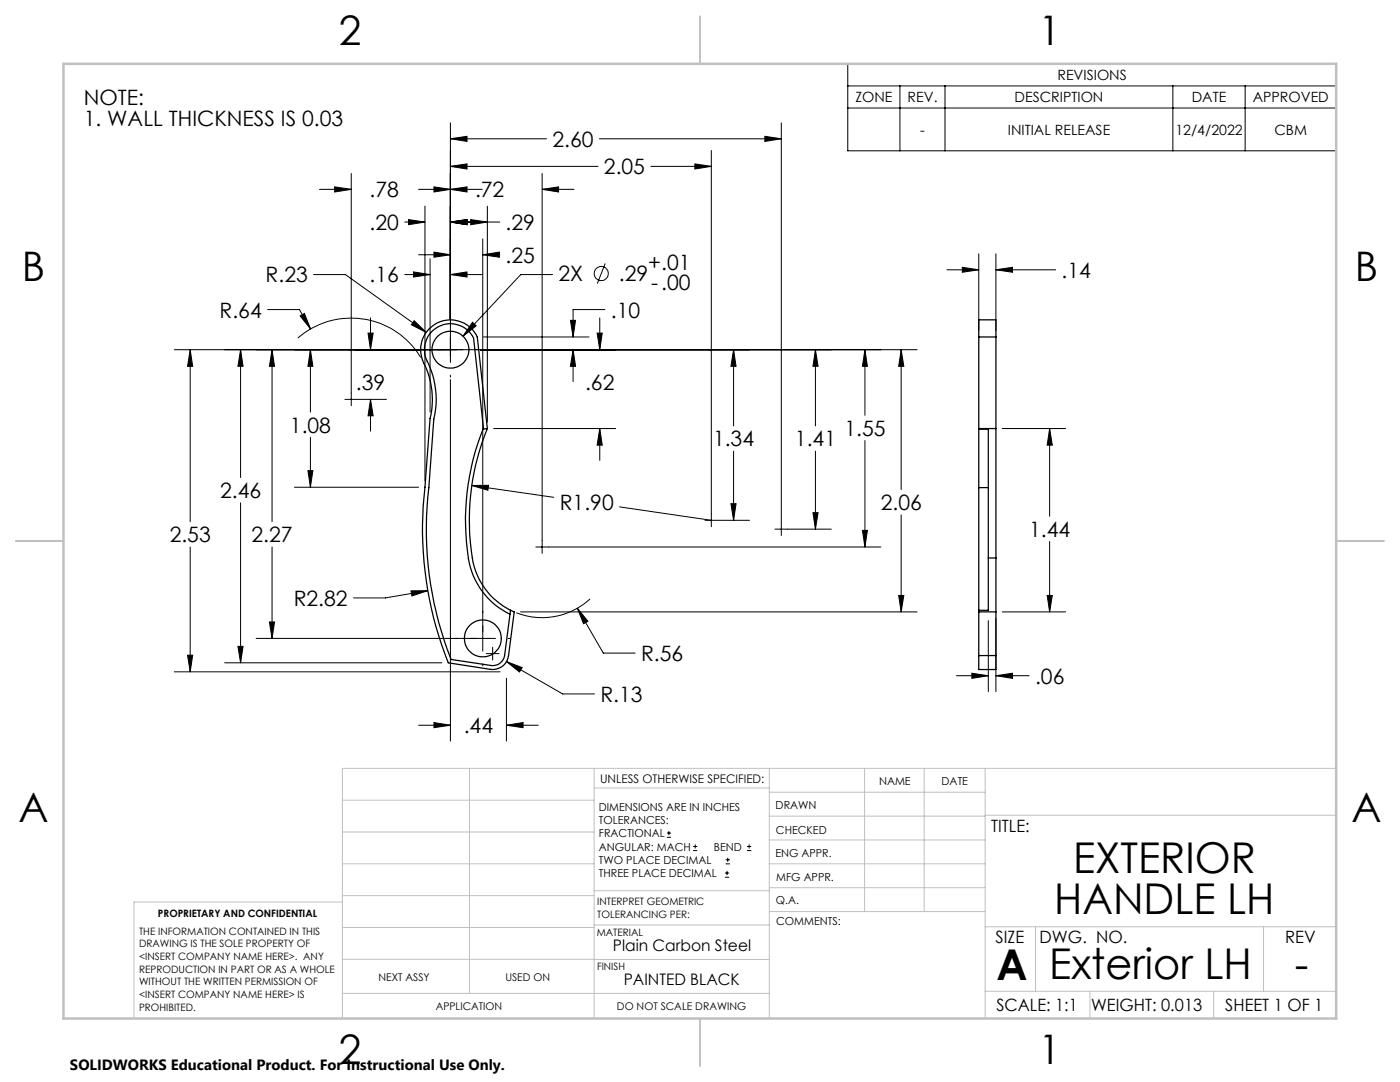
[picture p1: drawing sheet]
<svg xmlns="http://www.w3.org/2000/svg" width="279mm" height="216mm" viewBox="0 0 279 216" stroke-linecap="round" stroke-linejoin="round" font-family="sans-serif">
<g fill="none" stroke="#000" stroke-width=".25">
<path d="M195.3 67.2v-3.4h3.5v3.4M195.3 67.2v30.1M195.3 67.2h3.5M198.8 67.2v18.3M96.4 85.6l-1.9-18.1a5.2 5.2 0 0 0-6.9-2.3 5.2 5.2 0 0 0-2.3 6.9 17.1 17.1 0 0 1 1.3 11.5l-1 13.7a70.1 70.1 0 0 0 4.4 34.3l8 1.2a2.37 2.37 0 0 0 2.7-2.1l1.2-8.9M96.4 85.6a48.3 48.3 0 0 0-2.5 27.6 14.9 14.9 0 0 0 7.9 9.4M97.3 85.5l-2-18.3a5.9 5.9 0 0 0-8-2.8 5.9 5.9 0 0 0-2.7 8 16.1 16.1 0 0 1 1.2 11.1l-1 13.7a72.3 72.3 0 0 0 4.7 35.1l8.4 1.3a3.2 3.2 0 0 0 3.6-2.8l1.1-8.7-.7-.3M97.3 85.5a47.6 47.6 0 0 0-2.7 27.5 14.2 14.2 0 0 0 7.3 8.8M97.3 85.5l-.9 .1M195.3 97.3v24.5M195.3 85.5h3.5M195.3 85.6h1.9"/>
<path d="M195.3 97.3h1.9M197.2 85.5v25.8M198.8 85.5v25.8M197.2 111.3v10.5h-1.9M197.2 111.3h1.6M198.8 111.3v10.8M195.3 121.8v.3M195.3 130.8v2.8h3.5v-2.8M195.3 122.1h3.5M195.3 130.8h3.5M195.3 122.1v8.7M198.8 122.1v8.7"/>
<circle cx="89.9" cy="69.8" r="3.7"/>
<circle cx="96.4" cy="127.4" r="3.7"/>
</g>
<g fill="none" stroke="#000" stroke-width=".2">
<path d="M169.2 12.7h97.5v17.4h-97.5zM169.2 17.1h97.5M179.6 17.1v13M188.6 17.1v13M234.1 17.1v13M248.5 17.1v13M63.7 37.8h6.4M66.8 37.3l3.3 .5-3.3 .5zM70.1 34.6v46.4M83.5 37.8h12.7M86.6 37.3l3.3 .5-3.3 .5zM89.9 37.8l3.3-.5v1z"/>
<path d="M89.9 33.2l3.3-.5v1zM89.9 27.7l3.3-.5v1zM89.9 24.5v47.8M89.9 33.2h29.4M89.9 27.7h19.2M108.2 37.8l3.3-.5v1zM108.2 34.6v75.8M108.2 37.8h6.3M119.6 27.7h36.3M129.9 33.2h12.1M138.7 32.7l3.3 .5-3.3 .5zM142 30v75.1"/>
<path d="M152.6 27.2l3.3 .5-3.3 .5zM155.9 24.5v82.4M169.2 21.6h97.5M62.6 54.8h6.3l16.2 11.5M80.8 54.8h5M80.8 44.3h4M81.5 43.8l3.3 .5-3.3 .5zM82.5 54.3l3.3 .5-3.3 .5zM83.5 50.8h6.4M84.8 41.1v54.9M85.8 51.6v30.6M86.6 50.3l3.3 .5-3.3 .5z"/>
<path d="M89.9 44.3l3.3-.5v1zM89.9 54.8l3.3-.5v1zM89.9 54.8h6.3M89.9 44.3h9.8M93.9 43.8l3.4 .5-3.4 .5zM96.3 50.8l3.4-.5v1zM96.3 47.7v82.2M96.3 50.8h3.4M97.3 41.1v43.1M110.3 54.8h-6.4l-11.5 12.3M120.8 52.6l-1.6 4M189 53.8h6.3"/>
<path d="M192.1 53.3l3.2 .5-3.2 .5zM195.3 50.7v15.3M198.8 53.8l3.3-.5v1zM198.8 50.7v15.3M198.8 53.8h11.9M34.8 69.8h148.2M38 69.8l.5 3.3h-1.1zM38 69.8v34.3M48 69.8l.5 3.3h-1zM48 69.8v25.5M53.4 61.8h6.4l2.2 3.9M54.3 69.8l.5 3.3h-1z"/>
<path d="M54.3 69.8v34.3M59.4 67.5a16.2 16.2 0 0 1 24.6 3.8M59.9 63l.8-.5 1.3 3.2zM61.9 69.8l.5 3.3h-.9zM61.9 69.8v12.4M73.4 66.5h1.1l-.6 3.3zM73.9 79.7l.6 3.3h-1.1zM73.9 63.4v6.4M73.9 79.7v6.3M77.1 79.7h-8.3M82.7 64l2.4 2.3-3-1.5zM89.9 75.7v72.2"/>
<path d="M89.9 74.9v.3M94.3 64.3l.7 .7-2.6 2.1zM96.5 67.2h21M113.8 63.9h1.1l-.5 3.3zM114.4 69.8l.5 3.3h-1.1zM114.4 69.8v6.3M119.2 66.5h1l-.5 3.3zM119.7 63.4v6.4M120.7 61.8h-6.3v5.4M146.4 69.8l.5 3.3h-1zM146.4 69.8v15.2M162.7 69.8l.6 3.3h-1.1z"/>
<path d="M162.7 69.8v15.2M172.6 69.8l.5 3.3h-1zM172.6 69.8v13.1M179.8 69.8l.6 3.3h-1zM179.8 69.8v27.9M58.8 97.2h24.7M61.5 93.9h.9l-.5 3.3zM61.9 87.3v9.9M94.2 96.9l3.3-.1-.1 1zM94.2 96.9l16.3 2.3M98.5 85.5h24.4M119.7 85.5l.5 3.3h-1z"/>
<path d="M119.7 85.5v6.4M146.4 90v13.8M162.7 90v15.6M172.6 87.9v21.2M200 85.5h12.7M209.5 85.5l.5 3.3h-1zM209.5 85.5v17.5M38 109.1v25M48 100.3v32M54.3 109.1v18.3M82 117.9h3.4l-3.2 1zM85.4 117.9l-8.5 1.4h-6.3"/>
<path d="M117.8 119.5a14.2 14.2 0 0 1-14.8 2.8M123.6 101.1l18.4 2.7M140.7 103.8h8.9M145.9 100.5h1l-.5 3.3zM162.2 102.3h1.1l-.6 3.3zM165.9 105.6h-11.2M172.1 105.8h1l-.5 3.3zM175.8 109.1h-68.9M179.4 118.8h1l-.6 3.3zM179.8 102.7v19.4M209 118.8h1l-.5 3.3zM209.5 108.1v14"/>
<path d="M34.8 134.1h65M37.4 130.7h1.1l-.5 3.4zM44.8 132.3h43.4M47.5 129h1l-.5 3.3zM53.8 124.1h1l-.5 3.3zM96.3 132.5v.4M97 130.4h2.6M98.3 129.2v2.5M98.9 127.4h-47.8M101.1 132l3.1 1.2-.5 .9zM101.1 135.3v12.6M101.1 132l11.2 6.5h6.3"/>
<path d="M101.4 127.4h.4M103.9 122.1h79.1M115.2 121.4l2.1 2.6-.8 .5zM115.2 121.4l5.2 8.9h6.4M190.9 134.8h6.3M194 134.3l3.2 .5-3.2 .6zM197.2 123.8v14.2M198.8 134.8l3.3-.5v1.1zM198.8 123.4v14.6M198.8 134.8h6.6M200 122.1h12.7M83.5 144.7h6.4"/>
<path d="M86.6 144.2l3.3 .5-3.3 .5zM101.1 144.7l3.3-.5v1zM101.1 144.7h6.3M133.1 167.1h.8M133.1 166.2h.8M133.5 165.8v.9M138.3 169.7h.8M138.3 168.9h.8M138.7 168.5v.8M144.7 175h.8M144.7 174.2h.8M144.8 172.4h.9"/>
<path d="M144.8 171.6h.9M145.1 173.8v.8M145.2 171.1v.9M149.1 169.7h.8M149.1 168.9h.8M149.5 168.5v.8"/>
<circle cx="120" cy="54.6" r="1.4"/>
</g>
<g fill="none" stroke="#c0c0c0" stroke-width=".2">
<path d="M68.3 159.7h50.3M93.7 153.3v44.9M118.6 153.3v49.9M118.6 157.2h34.9M153.5 153.3v49.9M153.5 158.1h43.1M172.5 153.3v28.6M184.4 153.3v28.6M196.6 153.3v49.9M266.7 153.3h-198.4v49.9M68.3 178.7h50.3M68.3 172.4h50.3"/>
<path d="M68.3 166h50.3M68.3 180h-41.6v23.2M118.6 177.7h35M153.5 167.6h43.1M153.5 162.8h43.1M153.5 172.4h43.1M153.5 177.1h43.1M196.6 162.7h70.1M68.3 198.2h85.2M68.3 191.4l85.2 .1M68.3 185.1h50.3M118.6 184.6h35"/>
<path d="M153.6 181.9h43M196.6 197.8h70.1M196.6 184.9h70.1M206.7 184.9v12.9M217.5 197.8v5.4M242.2 197.8v5.4M252.2 184.9v12.9"/>
</g>
<path d="M139.7 3.2v9.5M3.1 107.9h9.6M266.7 107.9h9.5M139.7 203.2v9.6" fill="none" stroke="#c0c0c0" stroke-width=".25"/>
<path d="M12.7 12.7h254v190.5h-254z" fill="none" stroke="#c0c0c0" stroke-width=".5"/>
<path d="M82.7 64l-.6 .8 3 1.5zM89.9 37.8l3.3-.5v1zM66.8 37.3l3.3 .5-3.3 .5zM73.4 66.5h1.1l-.6 3.3zM73.9 79.7l.6 3.3h-1.1zM119.2 66.5h1l-.5 3.3zM119.7 85.5l.5 3.3h-1zM89.9 44.3l3.3-.5v1zM93.9 43.8l3.4 .5-3.4 .5zM114.4 69.8l.5 3.3h-1.1zM113.8 63.9h1.1l-.5 3.3zM172.6 69.8l.5 3.3h-1zM172.1 105.8h1l-.5 3.3zM146.4 69.8l.5 3.3h-1zM145.9 100.5h1l-.5 3.3zM162.7 69.8l.6 3.3h-1.1zM162.2 102.3h1.1l-.6 3.3zM61.9 69.8l.5 3.3h-.9zM61.5 93.9h.9l-.5 3.3zM89.9 44.3l3.3-.5v1zM81.5 43.8l3.3 .5-3.3 .5zM89.9 54.8l3.3-.5v1zM82.5 54.3l3.3 .5-3.3 .5zM86.6 37.3l3.3 .5-3.3 .5zM108.2 37.8l3.3-.5v1zM89.9 33.2l3.3-.5v1zM138.7 32.7l3.3 .5-3.3 .5zM89.9 27.7l3.3-.5v1zM152.6 27.2l3.3 .5-3.3 .5zM38 69.8l.5 3.3h-1.1zM37.4 130.7h1.1l-.5 3.4zM86.6 144.2l3.3 .5-3.3 .5zM101.1 144.7l3.3-.5v1zM47.5 129h1l-.5 3.3zM48 69.8l.5 3.3h-1zM179.8 69.8l.6 3.3h-1zM179.4 118.8h1l-.6 3.3zM101.1 132l2.6 2.1 .5-.9zM82 117.9l.2 1 3.2-1zM59.9 63l2.1 2.7-1.3-3.2zM94.2 96.9l3.2 .9 .1-1zM115.2 121.4l1.3 3.1 .8-.5zM94.3 64.3l-1.9 2.8 2.6-2.1zM86.6 50.3l3.3 .5-3.3 .5zM96.3 50.8l3.4-.5v1zM54.3 69.8l.5 3.3h-1zM53.8 124.1h1l-.5 3.3zM192.1 53.3l3.2 .5-3.2 .5zM198.8 53.8l3.3-.5v1zM194 134.3l3.2 .5-3.2 .6zM198.8 134.8l3.3-.5v1.1zM209.5 85.5l.5 3.3h-1zM209 118.8h1l-.5 3.3z" fill="#000"/>
<g font-size="8.5">
<text x="214.2" y="174.2">EXTERIOR</text>
<text x="210.4" y="182.3">HANDLE LH</text>
<text x="198.9" y="195.5">A</text>
<text x="209.4" y="195.4">Exterior LH</text>
<text x="258.4" y="195.4">-</text>
</g>
<g font-size="8.1">
<text x="67.6" y="8.9">2</text>
<text x="207.3" y="8.9">1</text>
<text x="4.4" y="56.2">B</text>
<text x="270.4" y="56.2">B</text>
<text x="3.7" y="164.1">A</text>
<text x="269.7" y="164.1">A</text>
<text x="67.6" y="212.4">2</text>
<text x="207.3" y="212.4">1</text>
</g>
<g font-size="4.2">
<text x="16.7" y="21">NOTE:</text>
<text x="16.7" y="25.1">1. WALL THICKNESS IS 0.03</text>
<text x="110.3" y="29.3">2.60</text>
<text x="120.5" y="34.8">2.05</text>
<text x="73.8" y="39.4">.78</text>
<text x="94.8" y="39.4">.72</text>
<text x="73.8" y="45.9">.20</text>
<text x="100.9" y="45.9">.29</text>
<text x="100.9" y="52.4">.25</text>
<text x="129.4" y="53.8">+.01</text>
<text x="53" y="56.4">R.23</text>
<text x="73.8" y="56.4">.16</text>
<text x="111.5" y="56.1">2X</text>
<text x="123.5" y="56.1">.29</text>
<text x="130" y="57.9">-.00</text>
<text x="211.8" y="55.4">.14</text>
<text x="43.8" y="63.4">R.64</text>
<text x="121.9" y="63.4">.10</text>
<text x="71" y="77.8">.39</text>
<text x="116.8" y="77.8">.62</text>
<text x="57.9" y="86.3">1.08</text>
<text x="142.3" y="89.1">1.34</text>
<text x="158.7" y="89.1">1.41</text>
<text x="168.5" y="87">1.55</text>
<text x="43.9" y="99.4">2.46</text>
<text x="111.7" y="101.8">R1.90</text>
<text x="175.8" y="101.8">2.06</text>
<text x="205.4" y="107.1">1.44</text>
<text x="33.9" y="108.2">2.53</text>
<text x="50.2" y="108.2">2.27</text>
<text x="58.6" y="120.9">R2.82</text>
<text x="127.9" y="131.9">R.56</text>
<text x="206.6" y="136.4">.06</text>
<text x="119.8" y="140">R.13</text>
<text x="92.5" y="146.3">.44</text>
</g>
<g font-size="3.4">
<text x="197.8" y="166">TITLE:</text>
<text x="198.7" y="188.1">SIZE</text>
<text x="207.5" y="188.1">DWG. NO.</text>
<text x="256.5" y="188.2">REV</text>
<text x="198.8" y="201.7">SCALE: 1:1</text>
<text x="217.7" y="201.8">WEIGHT: 0.013</text>
<text x="244.5" y="201.7">SHEET 1 OF 1</text>
</g>
<g font-size="3.2">
<text x="122.3" y="189.8">Plain Carbon Steel</text>
<text x="124.5" y="196.6">PAINTED BLACK</text>
</g>
<text font-size="3" x="14" y="213.5">SOLIDWORKS Educational Product. For Instructional Use Only.</text>
<g font-size="2.8">
<text x="211" y="16">REVISIONS</text>
<text x="170.7" y="20.4">ZONE</text>
<text x="181.1" y="20.4">REV.</text>
<text x="202.5" y="20.4">DESCRIPTION</text>
<text x="237.8" y="20.4">DATE</text>
<text x="250" y="20.4">APPROVED</text>
<text x="183.7" y="26.9">-</text>
<text x="201.1" y="26.9">INITIAL RELEASE</text>
<text x="234.6" y="26.9">12/4/2022</text>
<text x="254.4" y="26.9">CBM</text>
</g>
<text font-size="2.4" x="119.8" y="156.2">UNLESS OTHERWISE SPECIFIED:</text>
<g font-size="2.2">
<text x="119.5" y="161.8">DIMENSIONS ARE IN INCHES</text>
<text x="154.8" y="161.4">DRAWN</text>
<text x="175.4" y="156.6">NAME</text>
<text x="187.9" y="156.7">DATE</text>
<text x="119.5" y="164.4">TOLERANCES:</text>
<text x="119.5" y="167.1">FRACTIONAL</text>
<text x="154.9" y="166.3">CHECKED</text>
<text x="119.5" y="169.7">ANGULAR: MACH</text>
<text x="119.5" y="172.4">TWO PLACE DECIMAL</text>
<text x="142.5" y="169.7">BEND</text>
<text x="154.8" y="171">ENG APPR.</text>
<text x="119.5" y="175">THREE PLACE DECIMAL</text>
<text x="154.9" y="175.7">MFG APPR.</text>
<text x="154.9" y="180.4">Q.A.</text>
<text x="154.9" y="184.6">COMMENTS:</text>
</g>
<g font-size="2.1">
<text x="75.5" y="195.7">NEXT ASSY</text>
<text x="100.9" y="195.7">USED ON</text>
<text x="86.9" y="201.5">APPLICATION</text>
<text x="123.1" y="201.6">DO NOT SCALE DRAWING</text>
</g>
<g font-size="2">
<text x="31.5" y="182.9">PROPRIETARY AND CONFIDENTIAL</text>
<text x="119.2" y="180.6">INTERPRET GEOMETRIC</text>
<text x="119.2" y="183.1">TOLERANCING PER:</text>
<text x="27.8" y="186.5">THE INFORMATION CONTAINED IN THIS</text>
<text x="27.8" y="189">DRAWING IS THE SOLE PROPERTY OF</text>
<text x="27.8" y="191.6">&lt;INSERT COMPANY NAME HERE&gt;. ANY</text>
<text x="119.1" y="186.7">MATERIAL</text>
<text x="27.8" y="194.1">REPRODUCTION IN PART OR AS A WHOLE</text>
<text x="27.8" y="196.6">WITHOUT THE WRITTEN PERMISSION OF</text>
<text x="119.1" y="193.5">FINISH</text>
<text x="27.8" y="199.1">&lt;INSERT COMPANY NAME HERE&gt; IS</text>
<text x="27.8" y="201.7">PROHIBITED.</text>
</g>
</svg>
